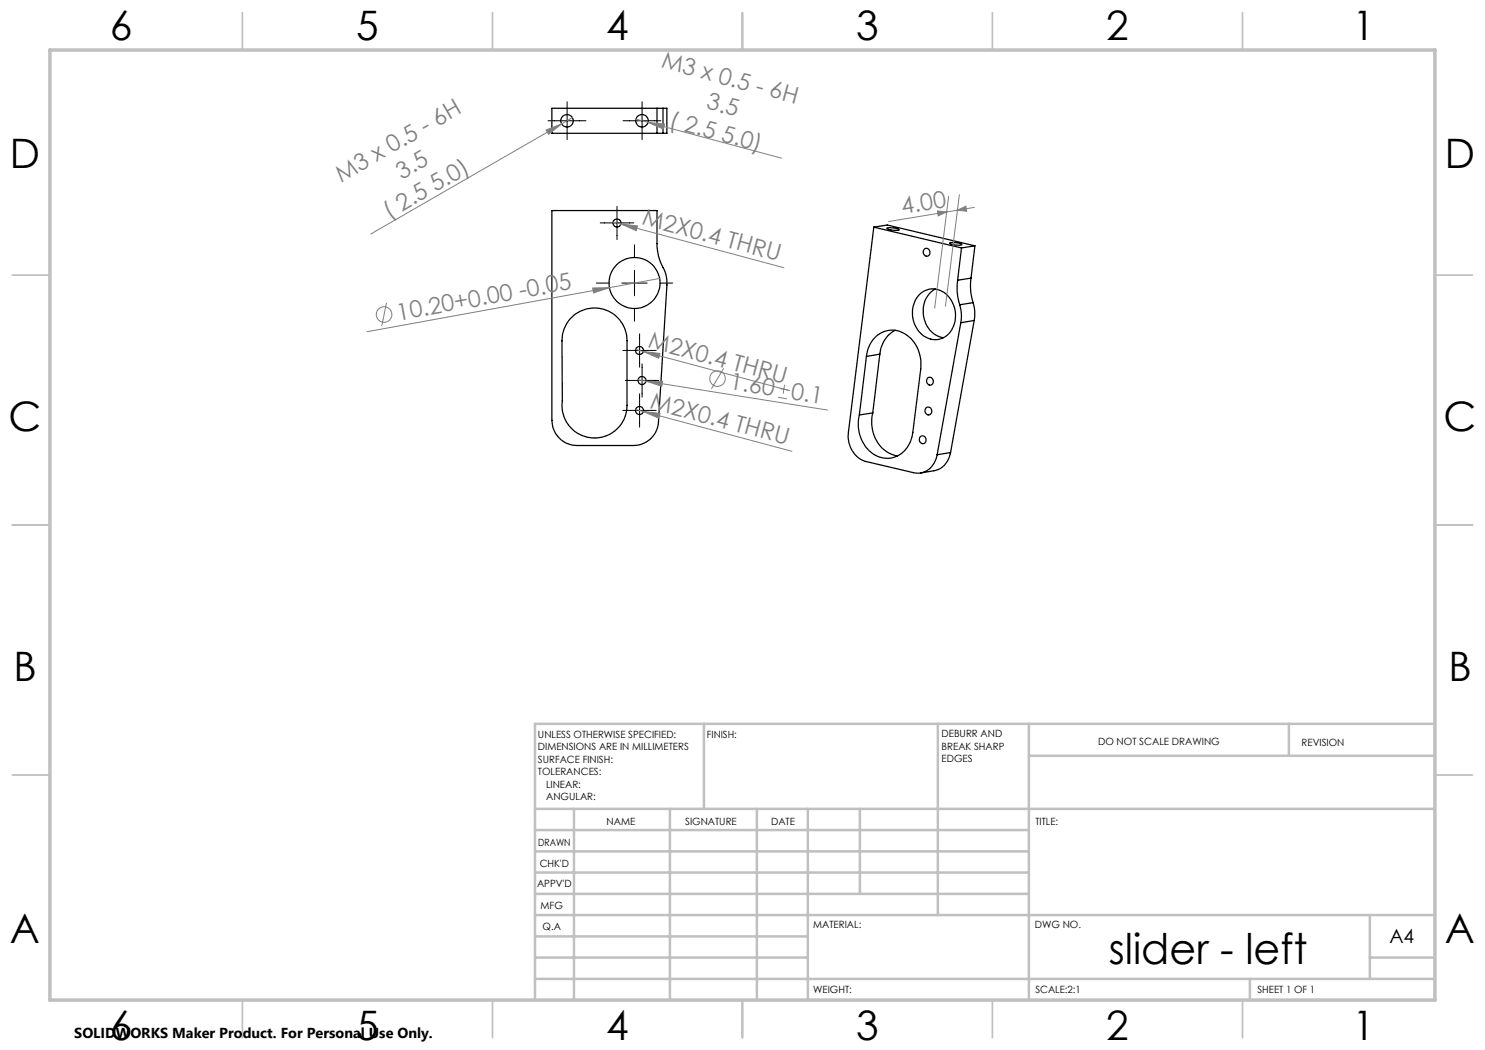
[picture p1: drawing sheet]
<svg xmlns="http://www.w3.org/2000/svg" width="297mm" height="210mm" viewBox="0 0 297 210" stroke-linecap="round" stroke-linejoin="round" font-family="sans-serif">
<g fill="none" stroke="#000" stroke-width=".25">
<path d="M131.4 26.7h1.2M131.4 21.7h1.2M131.4 21.7h-21v5h21M131.4 21.7v5M132.6 21.7h.8v5h-.8M132.6 21.7v5M110.4 42.1h21v6.6a10.9 10.9 0 0 0 1.6 5.6l.4 1.8v.9l-1.7 27.4a5 5 0 0 1-5 4.7h-11.3a5.1 5.1 0 0 1-5-5zM174.8 45.4l-5.1 41a5.3 5.3 0 0 0 3.5 5.9l9.5 2.2a4 4 0 0 0 4.7-3.6M174.8 45.4l17.5 4.2M174.8 45.4l2.6-.4 17.6 4.2M177.4 45.6a3.6 3.6 0 0 1 2.4 .4 3.4 3.4 0 0 1-2.4-.4zM184 58.8a4 4 0 0 1 6.4 1.5 5.2 5.2 0 0 1-2.1 7.4 4.5 4.5 0 0 1-5.6-3.5 5.4 5.4 0 0 1 1.3-5.4z"/>
<path d="M184.9 49.8a.75 .75 0 0 1 1.1 .6 .75 .75 0 0 1-.9 .8 .89 .89 0 0 1-.2-1.4zM187.1 57.8a5.5 5.5 0 0 0-.5 8.8l1 .6 1.1 .3M190 48.6a3.5 3.5 0 0 1 2.4 .4 3.9 3.9 0 0 1-2.5-.4zM191.5 56a10.9 10.9 0 0 0 .4 5M192.3 49.6l-.8 6.4M194.2 55.6a10.9 10.9 0 0 0 .4 4.9M194.2 55.6l-2.7 .4M195 49.2l-2.7 .4M195 49.2l-.8 6.4M114.1 63.7a6.5 6.5 0 0 1 7.2-1.7 6.5 6.5 0 0 1 4.1 6.1v13a6.5 6.5 0 0 1-7 6.5 6.5 6.5 0 0 1-5.9-7.4l-.1-12a6.6 6.6 0 0 1 1.7-4.5zM173.3 71.3a5.3 5.3 0 0 1 6.2-5.2 6.8 6.8 0 0 1 4.6 7.7l-1.5 12.7a5.3 5.3 0 0 1-6.2 5 6.9 6.9 0 0 1-4.7-7.5l.2-1M173.3 71.3l-1.4 11.7"/>
<path d="M176 70.8l-2.7 .5M176 70.8l-1.4 11.8M179 66.1a6 6 0 0 0-3 4.7M185.6 75.6a.75 .75 0 0 1 1.1 .6 .75 .75 0 0 1-1 .8 .89 .89 0 0 1-.1-1.4zM191.9 61a7.8 7.8 0 0 1 .3 3.5M192.2 64.5l-4.8 26.4M194.6 60.5a7.6 7.6 0 0 1 .2 3.6M194.6 60.5l-2.7 .5M194.8 64.1l-2.6 .4M194.8 64.1l-4.7 26.4M174.6 82.6a7 7 0 0 0 4.4 8.5l.5 .1M174.6 82.6l-2.7 .4"/>
<path d="M184.1 87.3a.75 .75 0 0 1 1.1 .6 .75 .75 0 0 1-.9 .8 .89 .89 0 0 1-.2-1.4zM185.3 81.5a.75 .75 0 0 1 1 .6 .75 .75 0 0 1-.8 .8 .87 .87 0 0 1-.2-1.4zM190.1 90.5a4.1 4.1 0 0 1-3.3 3.6l-2.7 .5M190.1 90.5l-2.7 .4"/>
<circle cx="113.4" cy="24.1" r="1.24"/>
<circle cx="128.4" cy="24.1" r="1.24"/>
<circle cx="123.4" cy="44.6" r=".8"/>
<circle cx="126.9" cy="56.6" r="5.1"/>
<circle cx="127.9" cy="70.1" r=".8"/>
<circle cx="128.4" cy="76.1" r=".8"/>
<circle cx="127.9" cy="82.1" r=".8"/>
</g>
<g fill="none" stroke="#808080" stroke-width=".2">
<path d="M109.2 26l3.1-1.2-2.6 2.1zM112.3 24.8l-38.1 22M114.5 23.5l-2.2 1.3M127.2 23.8l29.1 7.8M129.6 24.5l3.3 .3-.2 1zM189.7 39.3l-2.8 22.3M191.9 38.9l-2.8 22.4M118.5 57.6l3.4-.1-3.2 1.1zM121.9 57.5l-48.5 8.8M122.6 44.4l1.6 .4M124.2 44.8l3.3 .4-.3 .9zM124.2 44.8l32.6 8.7"/>
<path d="M131.9 55.7l-10 1.8M187.5 42.2l1.8 .2-1.7 .8zM191.5 42l1.7-.8 .1 1.1zM191.5 42l-13.7 2.3M194.9 41.5l-3.4 .5M77.3 60.6l-1 4.7M127.1 69.9l1.6 .4M127.6 76l1.6 .2M128.7 70.3l3.3 .4-.3 .9zM128.7 70.3l29.2 7.8M129.2 76.2l3.3 .1-.1 .9zM129.2 76.2l36.3 5.8"/>
<path d="M144.7 73.7l-2.4 4.1M155.6 79.5l1.8 .3M155.9 77.7l1.8 .3M156.9 77l-.3 1.7M127.1 81.9l1.6 .4M128.7 82.3l3.3 .4-.3 .9zM128.7 82.3l29.7 8"/>
<circle cx="76.8" cy="62.9" r="1.56"/>
<circle cx="143.5" cy="75.7" r="1.56"/>
</g>
<g fill="none" stroke="#000" stroke-width=".2">
<path d="M109.6 24.2h7.6M113.4 20.3v7.6M124.6 24.2h7.6M128.4 20.3v7.6M119.3 56.6h2.5M120.1 44.6h6.7M123.4 41.3v6.6M124.4 56.6h5M126.9 49v2.5M126.9 54.1v5.1M132 56.6h2.5M124.6 70.1h6.6"/>
<path d="M125.1 76.1h6.6M126.9 61.7v2.5M127.9 66.8v6.6M127.9 78.8v6.6M128.4 72.8v6.6M124.6 82.1h6.6"/>
</g>
<g fill="none" stroke="#c0c0c0" stroke-width=".35">
<path d="M48.5 2.5v7.5M98.5 2.5v7.5M148.5 2.5v7.5M198.5 2.5v7.5M248.5 2.5v7.5M2.5 55h7.5M287 55h7.5M2.5 105h7.5M287 105h7.5M2.5 155h7.5M287 155h7.5M48.5 200v7.5"/>
<path d="M98.5 200v7.5M148.5 200v7.5M198.5 200v7.5M248.5 200v7.5"/>
</g>
<g fill="none" stroke="#c0c0c0" stroke-width=".5">
<path d="M140.8 144.8v17M187.6 144.8v38.2M205.8 144.8v55.2M205.8 151.2h81.2M257.8 144.8v6.4M287 144.8h-180v55.2M107 161.8h180M107 178.8h98.8M107 174.5h98.8M107 170.3h98.8M107 166h98.8M114.8 161.8v38.2"/>
<path d="M134 161.8v38.2M151.4 161.8v38.2M161.6 161.8v38.2M172 161.8v17M107 195.8h180M107 191.5h54.6M107 187.3h54.6M107 183h180M250 195.8v4.2M274 191.5h13M274 183v12.8"/>
</g>
<path d="M10 10h277v190h-277z" fill="none" stroke="#c0c0c0" stroke-width=".7"/>
<g fill="#808080">
<path d="M118.5 57.6l3.4-.1-3.2 1.1z"/>
<path d="M109.2 26l3.1-1.2-2.6 2.1z"/>
<path d="M128.7 82.3l3.3 .4-.3 .9z"/>
<path d="M124.2 44.8l3.3 .4-.3 .9z"/>
<path d="M129.2 76.2l3.3 .1-.1 .9z"/>
<path d="M191.5 42l1.7-.8 .1 1.1zM187.5 42.2l1.8 .2-1.7 .8z"/>
<path d="M128.7 70.3l3 1.3 .3-.9zM129.6 24.5l3.1 1.3 .2-1z"/>
</g>
<text font-size="8.5" x="221.8" y="192.7">slider - left</text>
<g font-size="8.1">
<text x="22" y="8">6</text>
<text x="71.2" y="8">5</text>
<text x="121.2" y="8">4</text>
<text x="171.2" y="8">3</text>
<text x="221.2" y="8">2</text>
<text x="270.5" y="8">1</text>
<text x="2" y="33.6">D</text>
<text x="289" y="33.6">D</text>
<text x="1.7" y="86.1">C</text>
<text x="288.7" y="86.1">C</text>
<text x="2.7" y="136.1">B</text>
<text x="289.7" y="136.1">B</text>
<text x="2" y="188.6">A</text>
<text x="289" y="188.6">A</text>
<text x="22" y="208">6</text>
<text x="71.2" y="208">5</text>
<text x="121.2" y="208">4</text>
<text x="171.2" y="208">3</text>
<text x="221.2" y="208">2</text>
<text x="270.5" y="208">1</text>
</g>
<g font-size="4.7" fill="#808080">
<text x="132.1" y="13.5" transform="rotate(15 132.1 13.5)">M3 x 0.5 - 6H</text>
<text x="141.1" y="21.7" transform="rotate(15 141.1 21.7)">3.5</text>
<text x="133.6" y="25.4" transform="rotate(15 133.6 25.4)">( 2.5 5.0)</text>
<text x="80.4" y="35.9" transform="rotate(-30 80.4 35.9)">3.5</text>
<text x="68.3" y="36.5" transform="rotate(-30 68.3 36.5)">M3 x 0.5 - 6H</text>
<text x="77.8" y="43.9" transform="rotate(-30 77.8 43.9)">( 2.5 5.0)</text>
<text x="128.2" y="44.9" transform="rotate(15 128.2 44.9)">M2X0.4 THRU</text>
<text x="180.5" y="42.8" transform="rotate(-9 180.5 42.8)">4.00</text>
<text x="79.7" y="64.1" transform="rotate(-10 79.7 64.1)">10.20+0.00 -0.05</text>
<text x="129.4" y="69.4" transform="rotate(15 129.4 69.4)">M2X0.4 THRU</text>
<text x="145.8" y="77.8" transform="rotate(9 145.8 77.8)">1.60</text>
<text x="129.9" y="81.6" transform="rotate(15 129.9 81.6)">M2X0.4 THRU</text>
<text x="158" y="79.8" transform="rotate(9 158 79.8)">0.1</text>
</g>
<text font-size="3.9" x="277.9" y="188.5">A4</text>
<text font-size="2.9" x="14.9" y="207.6">SOLIDWORKS Maker Product. For Personal Use Only.</text>
<g font-size="2">
<text x="107.6" y="147.6">UNLESS OTHERWISE SPECIFIED:</text>
<text x="141.4" y="147.6">FINISH:</text>
<text x="188.3" y="147.5">DEBURR AND</text>
<text x="188.3" y="150">BREAK SHARP</text>
<text x="219.6" y="149">DO NOT SCALE DRAWING</text>
<text x="260.3" y="149.2">REVISION</text>
<text x="107.6" y="150.1">DIMENSIONS ARE IN MILLIMETERS</text>
<text x="107.6" y="152.6">SURFACE FINISH:</text>
<text x="107.6" y="155.1">TOLERANCES:</text>
<text x="188.3" y="152.5">EDGES</text>
<text x="109.2" y="157.6">LINEAR:</text>
<text x="109.2" y="160.1">ANGULAR:</text>
<text x="121.3" y="165">NAME</text>
<text x="137" y="164.9">SIGNATURE</text>
<text x="154.2" y="164.9">DATE</text>
<text x="207.1" y="164.9">TITLE:</text>
<text x="107.6" y="169.1">DRAWN</text>
<text x="107.9" y="173.3">CHK'D</text>
<text x="107.4" y="177.4">APPV'D</text>
<text x="108.1" y="181.8">MFG</text>
<text x="108.5" y="186">Q.A</text>
<text x="162.6" y="185.5">MATERIAL:</text>
<text x="207" y="185.5">DWG NO.</text>
<text x="162.6" y="198.5">WEIGHT:</text>
<text x="207.1" y="198.6">SCALE:2:1</text>
<text x="251.5" y="198.6">SHEET 1 OF 1</text>
</g>
</svg>
